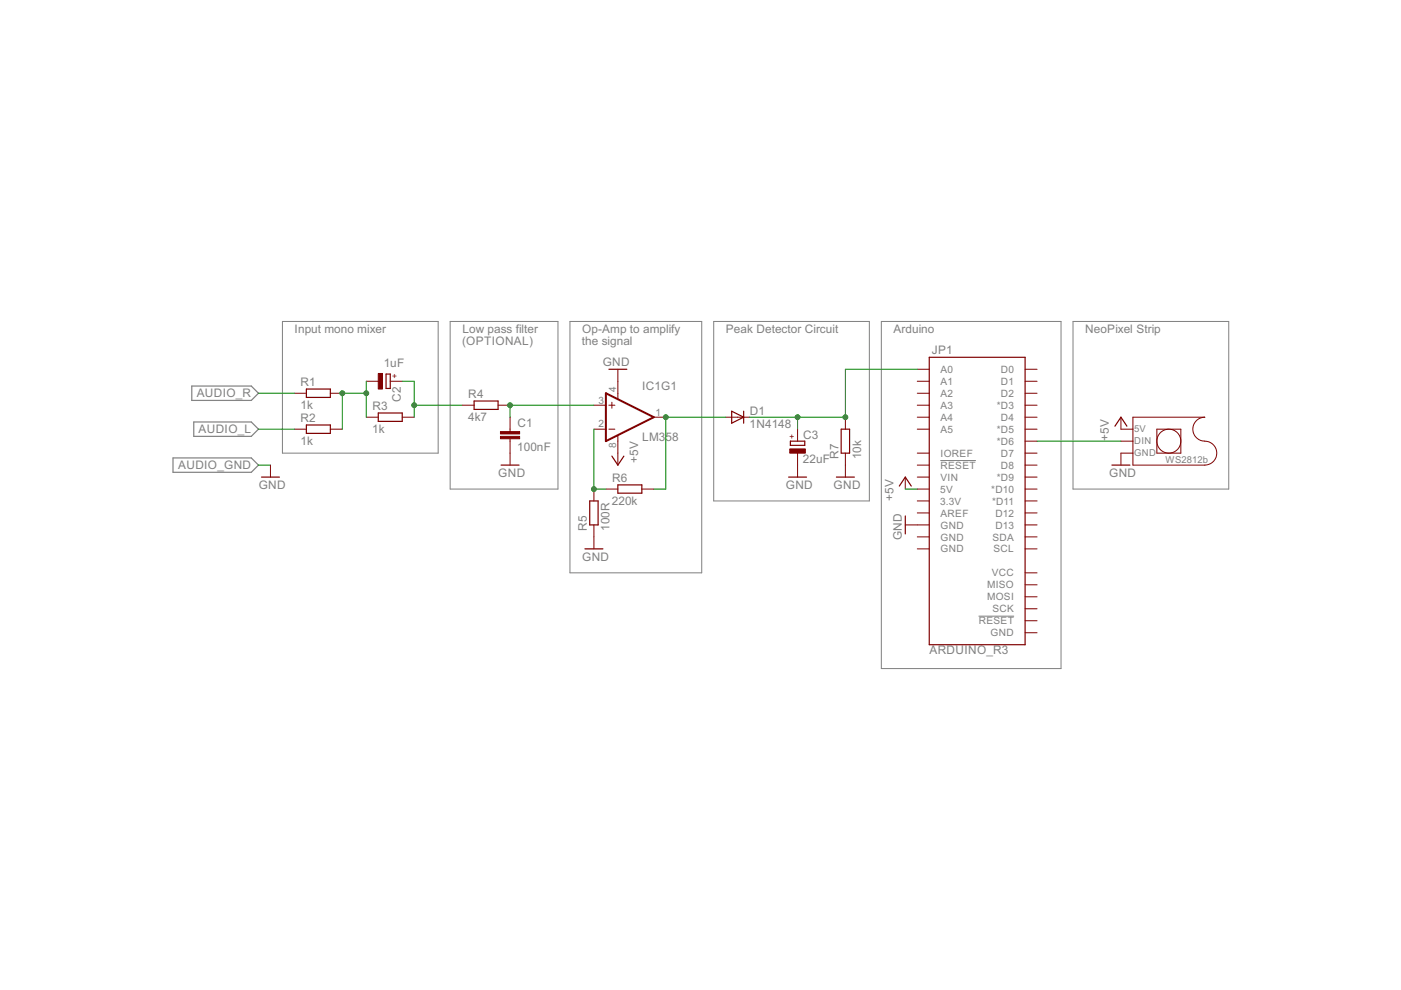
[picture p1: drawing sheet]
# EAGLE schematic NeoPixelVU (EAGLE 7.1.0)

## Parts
C1  100nF  C-EU025-024X044  [C025-024X044]
C2  1uF  CPOL-EU085CS-1AR  [085CS_1AR]
C3  22uF  CPOL-EU085CS-1AR  [085CS_1AR]
D1  1N4148  1N4148DO35-10  [DO35-10]
IC1  LM358  [DIP08]
JP1  ARDUINO_R3  [ARDUINO_R3]
R1  1k  R-EU_0411/3V  [0411V]
R2  1k  R-EU_0411/3V  [0411V]
R3  1k  R-EU_0411/3V  [0411V]
R4  4k7  R-EU_0411/3V  [0411V]
R5  100R  R-EU_0411/3V  [0411V]
R6  220k  R-EU_0411/3V  [0411V]
R7  10k  R-EU_0411/3V  [0411V]

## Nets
+5V: IC1.8(V+) JP1.5V
AUDIO_L: R2.1
AUDIO_R: R1.1
GND: C1.2 C3.- IC1.4(V-) JP1.GND@4(GND) R5.1 R7.1
N$1: JP1.D6(*D6)
N$2: C2.+ R3.2 R4.1
N$3: C1.1 IC1.3(+IN) R4.2
N$4: IC1.2(-IN) R5.2 R6.1
N$5: C2.- R1.2 R2.2 R3.1
N$6: D1.A IC1.1(OUT) R6.2
N$7: C3.+ D1.C JP1.A0 R7.2
Unconnected: IC1.5(+IN) IC1.6(-IN) IC1.7(OUT) JP1.3.3V JP1.A1 JP1.A2 JP1.A3 JP1.A4 JP1.A5 JP1.AREF JP1.D0 JP1.D1 JP1.D2 JP1.D3(*D3) JP1.D4 JP1.D5(*D5) JP1.D7 JP1.D8 JP1.D9(*D9) JP1.D10(*D10) JP1.D11(*D11) JP1.D12 JP1.D13 JP1.GND@1(GND) JP1.GND@2(GND) JP1.GND@3(GND) JP1.IOREF JP1.MISO JP1.MOSI JP1.RESET@1(!RESET!) JP1.RESET@2(!RESET!) JP1.SCK JP1.SCL JP1.SDA JP1.VCC JP1.VIN

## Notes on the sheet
- Input mono mixer | Peak Detector Circuit | Arduino | NeoPixel Strip
- Low pass filter
  (OPTIONAL)
- Op-Amp to amplify
  the signal
- 5V
- DIN
- GND
- WS2812b

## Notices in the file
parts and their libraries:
SparkFun-AnalogIC: Licensing:Creative Commons ShareAlike 4.0 International - https://creativecommons.org/licenses/by-sa/4.0
